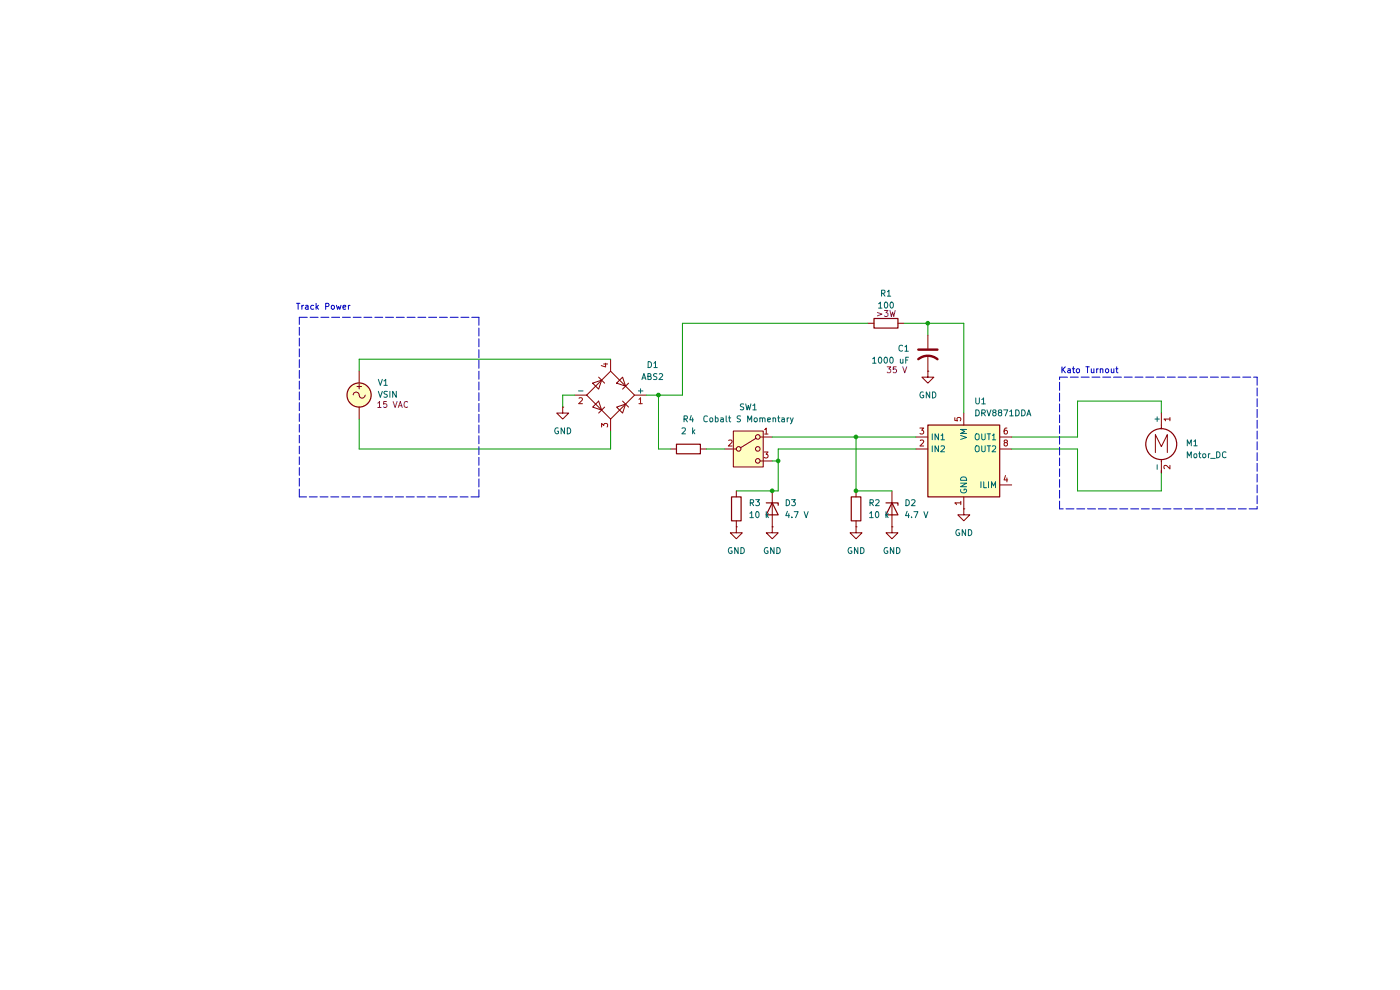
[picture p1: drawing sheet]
(kicad_sch
 (version 20260306)
 (generator "eeschema")
 (generator_version "10.0")
 (paper "A4")
 (lib_symbols
  (symbol "Device:C_US"
   (pin_numbers (hide yes))
   (pin_names
    (offset 0.254) (hide yes)) (exclude_from_sim no) (in_bom yes) (on_board yes)
   (in_pos_files yes)
   (duplicate_pin_numbers_are_jumpers no)
   (property "Reference" "C" (at 0.635 2.54 0) (show_name no) (do_not_autoplace no) (effects (font (size 1.27 1.27)) (justify left)))
   (property "Value" "C_US" (at 0.635 -2.54 0) (show_name no) (do_not_autoplace no) (effects (font (size 1.27 1.27)) (justify left)))
   (property "Footprint" "" (at 0 0 0) (show_name no) (do_not_autoplace no) (hide yes) (effects (font (size 1.27 1.27))))
   (property "Datasheet" "" (at 0 0 0) (show_name no) (do_not_autoplace no) (hide yes) (effects (font (size 1.27 1.27))))
   (property "Description" "capacitor, US symbol" (at 0 0 0) (show_name no) (do_not_autoplace no) (hide yes) (effects (font (size 1.27 1.27))))
   (symbol "C_US_0_1"
    (polyline (pts (xy -2.032 0.762) (xy 2.032 0.762)) (stroke (width 0.508) (type default)) (fill (type none)))
    (arc (start -2.032 -1.27) (mid 0 -0.5572) (end 2.032 -1.27) (stroke (width 0.508) (type default)) (fill (type none))))
   (symbol "C_US_1_1"
    (pin passive line (at 0 3.81 270) (length 2.794) (name "" (effects (font (size 1.27 1.27)))) (number "1" (effects (font (size 1.27 1.27)))))
    (pin passive line (at 0 -3.81 90) (length 3.302) (name "" (effects (font (size 1.27 1.27)))) (number "2" (effects (font (size 1.27 1.27))))))
   (embedded_fonts no))
  (symbol "Device:D_Zener"
   (pin_numbers (hide yes))
   (pin_names
    (offset 1.016) (hide yes)) (exclude_from_sim no) (in_bom yes) (on_board yes)
   (in_pos_files yes)
   (duplicate_pin_numbers_are_jumpers no)
   (property "Reference" "D" (at 0 2.54 0) (show_name no) (do_not_autoplace no) (effects (font (size 1.27 1.27))))
   (property "Value" "D_Zener" (at 0 -2.54 0) (show_name no) (do_not_autoplace no) (effects (font (size 1.27 1.27))))
   (property "Footprint" "" (at 0 0 0) (show_name no) (do_not_autoplace no) (hide yes) (effects (font (size 1.27 1.27))))
   (property "Datasheet" "" (at 0 0 0) (show_name no) (do_not_autoplace no) (hide yes) (effects (font (size 1.27 1.27))))
   (property "Description" "Zener diode" (at 0 0 0) (show_name no) (do_not_autoplace no) (hide yes) (effects (font (size 1.27 1.27))))
   (symbol "D_Zener_0_1"
    (polyline (pts (xy -1.27 -1.27) (xy -1.27 1.27) (xy -0.762 1.27)) (stroke (width 0.254) (type default)) (fill (type none)))
    (polyline (pts (xy 1.27 0) (xy -1.27 0)) (stroke (width 0) (type default)) (fill (type none)))
    (polyline (pts (xy 1.27 -1.27) (xy 1.27 1.27) (xy -1.27 0) (xy 1.27 -1.27)) (stroke (width 0.254) (type default)) (fill (type none))))
   (symbol "D_Zener_1_1"
    (pin passive line (at -3.81 0 0) (length 2.54) (name "K" (effects (font (size 1.27 1.27)))) (number "1" (effects (font (size 1.27 1.27)))))
    (pin passive line (at 3.81 0 180) (length 2.54) (name "A" (effects (font (size 1.27 1.27)))) (number "2" (effects (font (size 1.27 1.27))))))
   (embedded_fonts no))
  (symbol "Device:R"
   (pin_numbers (hide yes))
   (pin_names
    (offset 0)) (exclude_from_sim no) (in_bom yes) (on_board yes)
   (in_pos_files yes)
   (duplicate_pin_numbers_are_jumpers no)
   (property "Reference" "R" (at 2.032 0 90) (show_name no) (do_not_autoplace no) (effects (font (size 1.27 1.27))))
   (property "Value" "R" (at 0 0 90) (show_name no) (do_not_autoplace no) (effects (font (size 1.27 1.27))))
   (property "Footprint" "" (at -1.778 0 90) (show_name no) (do_not_autoplace no) (hide yes) (effects (font (size 1.27 1.27))))
   (property "Datasheet" "" (at 0 0 0) (show_name no) (do_not_autoplace no) (hide yes) (effects (font (size 1.27 1.27))))
   (property "Description" "Resistor" (at 0 0 0) (show_name no) (do_not_autoplace no) (hide yes) (effects (font (size 1.27 1.27))))
   (symbol "R_0_1"
    (rectangle (start -1.016 -2.54) (end 1.016 2.54) (stroke (width 0.254) (type default)) (fill (type none))))
   (symbol "R_1_1"
    (pin passive line (at 0 3.81 270) (length 1.27) (name "" (effects (font (size 1.27 1.27)))) (number "1" (effects (font (size 1.27 1.27)))))
    (pin passive line (at 0 -3.81 90) (length 1.27) (name "" (effects (font (size 1.27 1.27)))) (number "2" (effects (font (size 1.27 1.27))))))
   (embedded_fonts no))
  (symbol "Diode_Bridge:ABS2"
   (pin_names
    (offset 0)) (exclude_from_sim no) (in_bom yes) (on_board yes)
   (in_pos_files yes)
   (duplicate_pin_numbers_are_jumpers no)
   (property "Reference" "D" (at 2.54 6.985 0) (show_name no) (do_not_autoplace no) (effects (font (size 1.27 1.27)) (justify left)))
   (property "Value" "ABS2" (at 2.54 5.08 0) (show_name no) (do_not_autoplace no) (effects (font (size 1.27 1.27)) (justify left)))
   (property "Footprint" "Diode_SMD:Diode_Bridge_Diotec_ABS" (at 3.81 3.175 0) (show_name no) (do_not_autoplace no) (hide yes) (effects (font (size 1.27 1.27)) (justify left)))
   (property "Datasheet" "https://diotec.com/tl_files/diotec/files/pdf/datasheets/abs2.pdf" (at 0 0 0) (show_name no) (do_not_autoplace no) (hide yes) (effects (font (size 1.27 1.27))))
   (property "Description" "Miniature Glass Passivated Single-Phase Surface Mount Bridge Rectifiers, 140V Vrms, 0.8A If, ABS SMD package" (at 0 0 0) (show_name no) (do_not_autoplace no) (hide yes) (effects (font (size 1.27 1.27))))
   (symbol "ABS2_0_1"
    (polyline (pts (xy -5.08 0) (xy 0 -5.08) (xy 5.08 0) (xy 0 5.08) (xy -5.08 0)) (stroke (width 0) (type default)) (fill (type none)))
    (polyline (pts (xy -3.81 2.54) (xy -2.54 1.27) (xy -1.905 3.175) (xy -3.81 2.54)) (stroke (width 0) (type default)) (fill (type none)))
    (polyline (pts (xy -2.54 3.81) (xy -1.27 2.54)) (stroke (width 0) (type default)) (fill (type none)))
    (polyline (pts (xy -2.54 -1.27) (xy -3.81 -2.54) (xy -1.905 -3.175) (xy -2.54 -1.27)) (stroke (width 0) (type default)) (fill (type none)))
    (polyline (pts (xy -1.27 -2.54) (xy -2.54 -3.81)) (stroke (width 0) (type default)) (fill (type none)))
    (polyline (pts (xy 1.27 2.54) (xy 2.54 3.81) (xy 3.175 1.905) (xy 1.27 2.54)) (stroke (width 0) (type default)) (fill (type none)))
    (polyline (pts (xy 2.54 1.27) (xy 3.81 2.54)) (stroke (width 0) (type default)) (fill (type none)))
    (polyline (pts (xy 2.54 -1.27) (xy 3.81 -2.54)) (stroke (width 0) (type default)) (fill (type none)))
    (polyline (pts (xy 3.175 -1.905) (xy 1.27 -2.54) (xy 2.54 -3.81) (xy 3.175 -1.905)) (stroke (width 0) (type default)) (fill (type none))))
   (symbol "ABS2_1_1"
    (pin passive line (at 7.62 0 180) (length 2.54) (name "+" (effects (font (size 1.27 1.27)))) (number "1" (effects (font (size 1.27 1.27)))))
    (pin passive line (at -7.62 0 0) (length 2.54) (name "-" (effects (font (size 1.27 1.27)))) (number "2" (effects (font (size 1.27 1.27)))))
    (pin passive line (at 0 -7.62 90) (length 2.54) (name "" (effects (font (size 1.27 1.27)))) (number "3" (effects (font (size 1.27 1.27)))))
    (pin passive line (at 0 7.62 270) (length 2.54) (name "" (effects (font (size 1.27 1.27)))) (number "4" (effects (font (size 1.27 1.27))))))
   (embedded_fonts no))
  (symbol "Driver_Motor:DRV8871DDA" (exclude_from_sim no) (in_bom yes) (on_board yes)
   (in_pos_files yes)
   (duplicate_pin_numbers_are_jumpers no)
   (property "Reference" "U" (at -6.35 8.89 0) (show_name no) (do_not_autoplace no) (effects (font (size 1.27 1.27))))
   (property "Value" "DRV8871DDA" (at 8.128 8.89 0) (show_name no) (do_not_autoplace no) (effects (font (size 1.27 1.27))))
   (property "Footprint" "Package_SO:Texas_HTSOP-8-1EP_3.9x4.9mm_P1.27mm_EP2.95x4.9mm_Mask2.4x3.1mm_ThermalVias" (at 6.35 -1.27 0) (show_name no) (do_not_autoplace no) (hide yes) (effects (font (size 1.27 1.27))))
   (property "Datasheet" "http://www.ti.com/lit/ds/symlink/drv8871.pdf" (at 6.35 -1.27 0) (show_name no) (do_not_autoplace no) (hide yes) (effects (font (size 1.27 1.27))))
   (property "Description" "Brushed DC Motor Driver, PWM Control, 45V, 3.6A, Current limiting, HTSOP-8" (at 0 0 0) (show_name no) (do_not_autoplace no) (hide yes) (effects (font (size 1.27 1.27))))
   (symbol "DRV8871DDA_0_1"
    (rectangle (start -7.62 7.62) (end 7.62 -7.62) (stroke (width 0.254) (type default)) (fill (type background))))
   (symbol "DRV8871DDA_1_1"
    (pin power_in line (at 0 -10.16 90) (length 2.54) (name "GND" (effects (font (size 1.27 1.27)))) (number "1" (effects (font (size 1.27 1.27)))))
    (pin input line (at -10.16 2.54 0) (length 2.54) (name "IN2" (effects (font (size 1.27 1.27)))) (number "2" (effects (font (size 1.27 1.27)))))
    (pin input line (at -10.16 5.08 0) (length 2.54) (name "IN1" (effects (font (size 1.27 1.27)))) (number "3" (effects (font (size 1.27 1.27)))))
    (pin passive line (at 10.16 -5.08 180) (length 2.54) (name "ILIM" (effects (font (size 1.27 1.27)))) (number "4" (effects (font (size 1.27 1.27)))))
    (pin power_in line (at 0 10.16 270) (length 2.54) (name "VM" (effects (font (size 1.27 1.27)))) (number "5" (effects (font (size 1.27 1.27)))))
    (pin output line (at 10.16 5.08 180) (length 2.54) (name "OUT1" (effects (font (size 1.27 1.27)))) (number "6" (effects (font (size 1.27 1.27)))))
    (pin passive line (at 0 -10.16 90) (length 2.54) (hide yes) (name "GND" (effects (font (size 1.27 1.27)))) (number "7" (effects (font (size 1.27 1.27)))))
    (pin output line (at 10.16 2.54 180) (length 2.54) (name "OUT2" (effects (font (size 1.27 1.27)))) (number "8" (effects (font (size 1.27 1.27)))))
    (pin passive line (at 0 -10.16 90) (length 2.54) (hide yes) (name "GND" (effects (font (size 1.27 1.27)))) (number "9" (effects (font (size 1.27 1.27))))))
   (embedded_fonts no))
  (symbol "Motor:Motor_DC"
   (pin_names
    (offset 0)) (exclude_from_sim no) (in_bom yes) (on_board yes)
   (in_pos_files yes)
   (duplicate_pin_numbers_are_jumpers no)
   (property "Reference" "M" (at 2.54 2.54 0) (show_name no) (do_not_autoplace no) (effects (font (size 1.27 1.27)) (justify left)))
   (property "Value" "Motor_DC" (at 2.54 -5.08 0) (show_name no) (do_not_autoplace no) (effects (font (size 1.27 1.27)) (justify left top)))
   (property "Footprint" "" (at 0 -2.286 0) (show_name no) (do_not_autoplace no) (hide yes) (effects (font (size 1.27 1.27))))
   (property "Datasheet" "" (at 0 -2.286 0) (show_name no) (do_not_autoplace no) (hide yes) (effects (font (size 1.27 1.27))))
   (property "Description" "DC Motor" (at 0 0 0) (show_name no) (do_not_autoplace no) (hide yes) (effects (font (size 1.27 1.27))))
   (symbol "Motor_DC_0_0"
    (polyline (pts (xy -1.27 -3.302) (xy -1.27 0.508) (xy 0 -2.032) (xy 1.27 0.508) (xy 1.27 -3.302)) (stroke (width 0) (type default)) (fill (type none))))
   (symbol "Motor_DC_0_1"
    (polyline (pts (xy 0 2.032) (xy 0 2.54)) (stroke (width 0) (type default)) (fill (type none)))
    (polyline (pts (xy 0 1.7272) (xy 0 2.0828)) (stroke (width 0) (type default)) (fill (type none)))
    (circle (center 0 -1.524) (radius 3.2512) (stroke (width 0.254) (type default)) (fill (type none)))
    (polyline (pts (xy 0 -4.7752) (xy 0 -5.1816)) (stroke (width 0) (type default)) (fill (type none)))
    (polyline (pts (xy 0 -7.62) (xy 0 -7.112)) (stroke (width 0) (type default)) (fill (type none))))
   (symbol "Motor_DC_1_1"
    (pin passive line (at 0 5.08 270) (length 2.54) (name "+" (effects (font (size 1.27 1.27)))) (number "1" (effects (font (size 1.27 1.27)))))
    (pin passive line (at 0 -7.62 90) (length 2.54) (name "-" (effects (font (size 1.27 1.27)))) (number "2" (effects (font (size 1.27 1.27))))))
   (embedded_fonts no))
  (symbol "Simulation_SPICE:VSIN"
   (pin_numbers (hide yes))
   (pin_names
    (offset 0.0254)) (exclude_from_sim no) (in_bom yes) (on_board yes)
   (in_pos_files yes)
   (duplicate_pin_numbers_are_jumpers no)
   (property "Reference" "V" (at 2.54 2.54 0) (show_name no) (do_not_autoplace no) (effects (font (size 1.27 1.27)) (justify left)))
   (property "Value" "VSIN" (at 2.54 0 0) (show_name no) (do_not_autoplace no) (effects (font (size 1.27 1.27)) (justify left)))
   (property "Footprint" "" (at 0 0 0) (show_name no) (do_not_autoplace no) (hide yes) (effects (font (size 1.27 1.27))))
   (property "Datasheet" "https://ngspice.sourceforge.io/docs/ngspice-html-manual/manual.xhtml#sec_Independent_Sources_for" (at 0 0 0) (show_name no) (do_not_autoplace no) (hide yes) (effects (font (size 1.27 1.27))))
   (property "Description" "Voltage source, sinusoidal" (at 0 0 0) (show_name no) (do_not_autoplace no) (hide yes) (effects (font (size 1.27 1.27))))
   (property "Sim.Pins" "1=+ 2=-" (at 0 0 0) (show_name no) (do_not_autoplace no) (hide yes) (effects (font (size 1.27 1.27))))
   (property "Sim.Params" "dc=0 ampl=1 f=1k ac=1" (at 2.54 -2.54 0) (show_name no) (do_not_autoplace no) (effects (font (size 1.27 1.27)) (justify left)))
   (property "Sim.Type" "SIN" (at 0 0 0) (show_name no) (do_not_autoplace no) (hide yes) (effects (font (size 1.27 1.27))))
   (property "Sim.Device" "V" (at 0 0 0) (show_name no) (do_not_autoplace no) (hide yes) (effects (font (size 1.27 1.27)) (justify left)))
   (symbol "VSIN_0_0"
    (arc (start -1.27 0) (mid -0.635 0.6323) (end 0 0) (stroke (width 0) (type default)) (fill (type none)))
    (arc (start 1.27 0) (mid 0.635 -0.6323) (end 0 0) (stroke (width 0) (type default)) (fill (type none)))
    (text "+" (at 0 1.905 0) (effects (font (size 1.27 1.27)))))
   (symbol "VSIN_0_1"
    (circle (center 0 0) (radius 2.54) (stroke (width 0.254) (type default)) (fill (type background))))
   (symbol "VSIN_1_1"
    (pin passive line (at 0 5.08 270) (length 2.54) (name "" (effects (font (size 1.27 1.27)))) (number "1" (effects (font (size 1.27 1.27)))))
    (pin passive line (at 0 -5.08 90) (length 2.54) (name "" (effects (font (size 1.27 1.27)))) (number "2" (effects (font (size 1.27 1.27))))))
   (embedded_fonts no))
  (symbol "Switch:SW_SPDT_MSM"
   (pin_names
    (offset 0) (hide yes)) (exclude_from_sim no) (in_bom yes) (on_board yes)
   (in_pos_files yes)
   (duplicate_pin_numbers_are_jumpers no)
   (property "Reference" "SW" (at 0 5.08 0) (show_name no) (do_not_autoplace no) (effects (font (size 1.27 1.27))))
   (property "Value" "SW_SPDT_MSM" (at 0 -5.08 0) (show_name no) (do_not_autoplace no) (effects (font (size 1.27 1.27))))
   (property "Footprint" "" (at -13.97 11.43 0) (show_name no) (do_not_autoplace no) (hide yes) (effects (font (size 1.27 1.27))))
   (property "Datasheet" "" (at 0 -7.62 0) (show_name no) (do_not_autoplace no) (hide yes) (effects (font (size 1.27 1.27))))
   (property "Description" "Switch, single pole double throw, center OFF position" (at 0 0 0) (show_name no) (do_not_autoplace no) (hide yes) (effects (font (size 1.27 1.27))))
   (symbol "SW_SPDT_MSM_0_1"
    (circle (center -2.032 0) (radius 0.4572) (stroke (width 0) (type default)) (fill (type none)))
    (polyline (pts (xy -1.651 0.254) (xy 1.651 2.286)) (stroke (width 0) (type default)) (fill (type none)))
    (circle (center 2.032 2.54) (radius 0.4572) (stroke (width 0) (type default)) (fill (type none)))
    (circle (center 2.032 0) (radius 0.4572) (stroke (width 0) (type default)) (fill (type none)))
    (circle (center 2.032 -2.54) (radius 0.4572) (stroke (width 0) (type default)) (fill (type none))))
   (symbol "SW_SPDT_MSM_1_1"
    (rectangle (start -3.175 3.81) (end 3.175 -3.81) (stroke (width 0) (type default)) (fill (type background)))
    (pin passive line (at 5.08 2.54 180) (length 2.54) (name "1" (effects (font (size 1.27 1.27)))) (number "1" (effects (font (size 1.27 1.27)))))
    (pin passive line (at -5.08 0 0) (length 2.54) (name "3" (effects (font (size 1.27 1.27)))) (number "2" (effects (font (size 1.27 1.27)))))
    (pin passive line (at 5.08 -2.54 180) (length 2.54) (name "4" (effects (font (size 1.27 1.27)))) (number "3" (effects (font (size 1.27 1.27))))))
   (embedded_fonts no))
  (symbol "power:GND"
   (power global)
   (pin_numbers (hide yes))
   (pin_names
    (offset 0) (hide yes)) (exclude_from_sim no) (in_bom yes) (on_board yes)
   (in_pos_files yes)
   (duplicate_pin_numbers_are_jumpers no)
   (property "Reference" "#PWR" (at 0 -6.35 0) (show_name no) (do_not_autoplace no) (hide yes) (effects (font (size 1.27 1.27))))
   (property "Value" "GND" (at 0 -3.81 0) (show_name no) (do_not_autoplace no) (effects (font (size 1.27 1.27))))
   (property "Footprint" "" (at 0 0 0) (show_name no) (do_not_autoplace no) (hide yes) (effects (font (size 1.27 1.27))))
   (property "Datasheet" "" (at 0 0 0) (show_name no) (do_not_autoplace no) (hide yes) (effects (font (size 1.27 1.27))))
   (property "Description" "Power symbol creates a global label with name \"GND\" , ground" (at 0 0 0) (show_name no) (do_not_autoplace no) (hide yes) (effects (font (size 1.27 1.27))))
   (symbol "GND_0_1"
    (polyline (pts (xy 0 0) (xy 0 -1.27) (xy 1.27 -1.27) (xy 0 -2.54) (xy -1.27 -1.27) (xy 0 -1.27)) (stroke (width 0) (type default)) (fill (type none))))
   (symbol "GND_1_1"
    (pin power_in line (at 0 0 270) (length 0) (name "" (effects (font (size 1.27 1.27)))) (number "1" (effects (font (size 1.27 1.27))))))
   (embedded_fonts no)))
 (rectangle
  (start 63.5 67.31)
  (end 101.6 105.41)
  (stroke (width 0) (type dash))
  (fill (type none)))
 (rectangle
  (start 224.79 80.01)
  (end 266.7 107.95)
  (stroke (width 0) (type dash))
  (fill (type none)))
 (text "Track Power"
  (exclude_from_sim no)
  (at 68.58 65.278 0)
  (effects (font (size 1.27 1.27))))
 (text "Kato Turnout"
  (exclude_from_sim no)
  (at 231.14 78.74 0)
  (effects (font (size 1.27 1.27))))
 (junction
  (at 163.83 104.14)
  (diameter 0)
  (color 0 0 0 0))
 (junction
  (at 196.85 68.58)
  (diameter 0)
  (color 0 0 0 0))
 (junction
  (at 139.7 83.82)
  (diameter 0)
  (color 0 0 0 0))
 (junction
  (at 165.1 97.79)
  (diameter 0)
  (color 0 0 0 0))
 (junction
  (at 181.61 92.71)
  (diameter 0)
  (color 0 0 0 0))
 (junction
  (at 181.61 104.14)
  (diameter 0)
  (color 0 0 0 0))
 (wire
  (pts (xy 163.83 104.14) (xy 165.1 104.14))
  (stroke (width 0) (type default)))
 (wire
  (pts (xy 121.92 83.82) (xy 119.38 83.82))
  (stroke (width 0) (type default)))
 (wire
  (pts (xy 191.77 68.58) (xy 196.85 68.58))
  (stroke (width 0) (type default)))
 (wire
  (pts (xy 181.61 92.71) (xy 181.61 104.14))
  (stroke (width 0) (type default)))
 (wire
  (pts (xy 246.38 100.33) (xy 246.38 104.14))
  (stroke (width 0) (type default)))
 (wire
  (pts (xy 119.38 83.82) (xy 119.38 86.36))
  (stroke (width 0) (type default)))
 (wire
  (pts (xy 163.83 92.71) (xy 181.61 92.71))
  (stroke (width 0) (type default)))
 (wire
  (pts (xy 76.2 95.25) (xy 129.54 95.25))
  (stroke (width 0) (type default)))
 (wire
  (pts (xy 76.2 88.9) (xy 76.2 95.25))
  (stroke (width 0) (type default)))
 (wire
  (pts (xy 139.7 95.25) (xy 142.24 95.25))
  (stroke (width 0) (type default)))
 (wire
  (pts (xy 228.6 104.14) (xy 228.6 95.25))
  (stroke (width 0) (type default)))
 (wire
  (pts (xy 246.38 104.14) (xy 228.6 104.14))
  (stroke (width 0) (type default)))
 (wire
  (pts (xy 228.6 95.25) (xy 214.63 95.25))
  (stroke (width 0) (type default)))
 (wire
  (pts (xy 204.47 68.58) (xy 204.47 87.63))
  (stroke (width 0) (type default)))
 (wire
  (pts (xy 137.16 83.82) (xy 139.7 83.82))
  (stroke (width 0) (type default)))
 (wire
  (pts (xy 163.83 97.79) (xy 165.1 97.79))
  (stroke (width 0) (type default)))
 (wire
  (pts (xy 144.78 83.82) (xy 144.78 68.58))
  (stroke (width 0) (type default)))
 (wire
  (pts (xy 165.1 95.25) (xy 194.31 95.25))
  (stroke (width 0) (type default)))
 (wire
  (pts (xy 139.7 83.82) (xy 144.78 83.82))
  (stroke (width 0) (type default)))
 (wire
  (pts (xy 196.85 68.58) (xy 196.85 71.12))
  (stroke (width 0) (type default)))
 (wire
  (pts (xy 76.2 78.74) (xy 76.2 76.2))
  (stroke (width 0) (type default)))
 (wire
  (pts (xy 156.21 104.14) (xy 163.83 104.14))
  (stroke (width 0) (type default)))
 (wire
  (pts (xy 149.86 95.25) (xy 153.67 95.25))
  (stroke (width 0) (type default)))
 (wire
  (pts (xy 214.63 92.71) (xy 228.6 92.71))
  (stroke (width 0) (type default)))
 (wire
  (pts (xy 144.78 68.58) (xy 184.15 68.58))
  (stroke (width 0) (type default)))
 (wire
  (pts (xy 228.6 85.09) (xy 246.38 85.09))
  (stroke (width 0) (type default)))
 (wire
  (pts (xy 196.85 68.58) (xy 204.47 68.58))
  (stroke (width 0) (type default)))
 (wire
  (pts (xy 165.1 97.79) (xy 165.1 104.14))
  (stroke (width 0) (type default)))
 (wire
  (pts (xy 181.61 92.71) (xy 194.31 92.71))
  (stroke (width 0) (type default)))
 (wire
  (pts (xy 181.61 104.14) (xy 189.23 104.14))
  (stroke (width 0) (type default)))
 (wire
  (pts (xy 129.54 95.25) (xy 129.54 91.44))
  (stroke (width 0) (type default)))
 (wire
  (pts (xy 246.38 85.09) (xy 246.38 87.63))
  (stroke (width 0) (type default)))
 (wire
  (pts (xy 139.7 83.82) (xy 139.7 95.25))
  (stroke (width 0) (type default)))
 (wire
  (pts (xy 228.6 92.71) (xy 228.6 85.09))
  (stroke (width 0) (type default)))
 (wire
  (pts (xy 165.1 95.25) (xy 165.1 97.79))
  (stroke (width 0) (type default)))
 (wire
  (pts (xy 76.2 76.2) (xy 129.54 76.2))
  (stroke (width 0) (type default)))
 (symbol
  (lib_id "Diode_Bridge:ABS2")
  (at 129.54 83.82 0)
  (unit 1)
  (body_style 1)
  (exclude_from_sim no)
  (in_bom yes)
  (on_board yes)
  (in_pos_files yes)
  (dnp no)
  (fields_autoplaced yes)
  (property "Reference" "D1" (at 138.43 77.3998 0) (show_name no) (do_not_autoplace no) (effects (font (size 1.27 1.27))))
  (property "Value" "ABS2" (at 138.43 79.9398 0) (show_name no) (do_not_autoplace no) (effects (font (size 1.27 1.27))))
  (property "Footprint" "Diode_SMD:Diode_Bridge_Diotec_ABS" (at 133.35 80.645 0) (hide yes) (show_name no) (do_not_autoplace no) (effects (font (size 1.27 1.27)) (justify left)))
  (property "Datasheet" "https://diotec.com/tl_files/diotec/files/pdf/datasheets/abs2.pdf" (at 129.54 83.82 0) (hide yes) (show_name no) (do_not_autoplace no) (effects (font (size 1.27 1.27))))
  (property "Description" "Miniature Glass Passivated Single-Phase Surface Mount Bridge Rectifiers, 140V Vrms, 0.8A If, ABS SMD package" (at 129.54 83.82 0) (hide yes) (show_name no) (do_not_autoplace no) (effects (font (size 1.27 1.27))))
  (pin "3")
  (pin "2")
  (pin "1")
  (pin "4"))
 (symbol
  (lib_id "Device:R")
  (at 181.61 107.95 0)
  (unit 1)
  (body_style 1)
  (exclude_from_sim no)
  (in_bom yes)
  (on_board yes)
  (in_pos_files yes)
  (dnp no)
  (fields_autoplaced yes)
  (property "Reference" "R2" (at 184.15 106.6799 0) (show_name no) (do_not_autoplace no) (effects (font (size 1.27 1.27)) (justify left)))
  (property "Value" "10 k" (at 184.15 109.2199 0) (show_name no) (do_not_autoplace no) (effects (font (size 1.27 1.27)) (justify left)))
  (property "Footprint" "" (at 179.832 107.95 90) (hide yes) (show_name no) (do_not_autoplace no) (effects (font (size 1.27 1.27))))
  (property "Datasheet" "" (at 181.61 107.95 0) (hide yes) (show_name no) (do_not_autoplace no) (effects (font (size 1.27 1.27))))
  (property "Description" "Resistor" (at 181.61 107.95 0) (hide yes) (show_name no) (do_not_autoplace no) (effects (font (size 1.27 1.27))))
  (pin "2")
  (pin "1"))
 (symbol
  (lib_id "power:GND")
  (at 189.23 111.76 0)
  (unit 1)
  (body_style 1)
  (exclude_from_sim no)
  (in_bom yes)
  (on_board yes)
  (in_pos_files yes)
  (dnp no)
  (fields_autoplaced yes)
  (property "Reference" "#PWR04" (at 189.23 118.11 0) (hide yes) (show_name no) (do_not_autoplace no) (effects (font (size 1.27 1.27))))
  (property "Value" "GND" (at 189.23 116.84 0) (show_name no) (do_not_autoplace no) (effects (font (size 1.27 1.27))))
  (property "Footprint" "" (at 189.23 111.76 0) (hide yes) (show_name no) (do_not_autoplace no) (effects (font (size 1.27 1.27))))
  (property "Datasheet" "" (at 189.23 111.76 0) (hide yes) (show_name no) (do_not_autoplace no) (effects (font (size 1.27 1.27))))
  (property "Description" "Power symbol creates a global label with name \"GND\" , ground" (at 189.23 111.76 0) (hide yes) (show_name no) (do_not_autoplace no) (effects (font (size 1.27 1.27))))
  (pin "1"))
 (symbol
  (lib_id "power:GND")
  (at 119.38 86.36 0)
  (unit 1)
  (body_style 1)
  (exclude_from_sim no)
  (in_bom yes)
  (on_board yes)
  (in_pos_files yes)
  (dnp no)
  (fields_autoplaced yes)
  (property "Reference" "#PWR01" (at 119.38 92.71 0) (hide yes) (show_name no) (do_not_autoplace no) (effects (font (size 1.27 1.27))))
  (property "Value" "GND" (at 119.38 91.44 0) (show_name no) (do_not_autoplace no) (effects (font (size 1.27 1.27))))
  (property "Footprint" "" (at 119.38 86.36 0) (hide yes) (show_name no) (do_not_autoplace no) (effects (font (size 1.27 1.27))))
  (property "Datasheet" "" (at 119.38 86.36 0) (hide yes) (show_name no) (do_not_autoplace no) (effects (font (size 1.27 1.27))))
  (property "Description" "Power symbol creates a global label with name \"GND\" , ground" (at 119.38 86.36 0) (hide yes) (show_name no) (do_not_autoplace no) (effects (font (size 1.27 1.27))))
  (pin "1"))
 (symbol
  (lib_id "power:GND")
  (at 196.85 78.74 0)
  (unit 1)
  (body_style 1)
  (exclude_from_sim no)
  (in_bom yes)
  (on_board yes)
  (in_pos_files yes)
  (dnp no)
  (fields_autoplaced yes)
  (property "Reference" "#PWR03" (at 196.85 85.09 0) (hide yes) (show_name no) (do_not_autoplace no) (effects (font (size 1.27 1.27))))
  (property "Value" "GND" (at 196.85 83.82 0) (show_name no) (do_not_autoplace no) (effects (font (size 1.27 1.27))))
  (property "Footprint" "" (at 196.85 78.74 0) (hide yes) (show_name no) (do_not_autoplace no) (effects (font (size 1.27 1.27))))
  (property "Datasheet" "" (at 196.85 78.74 0) (hide yes) (show_name no) (do_not_autoplace no) (effects (font (size 1.27 1.27))))
  (property "Description" "Power symbol creates a global label with name \"GND\" , ground" (at 196.85 78.74 0) (hide yes) (show_name no) (do_not_autoplace no) (effects (font (size 1.27 1.27))))
  (pin "1"))
 (symbol
  (lib_id "Device:R")
  (at 156.21 107.95 0)
  (unit 1)
  (body_style 1)
  (exclude_from_sim no)
  (in_bom yes)
  (on_board yes)
  (in_pos_files yes)
  (dnp no)
  (fields_autoplaced yes)
  (property "Reference" "R3" (at 158.75 106.6799 0) (show_name no) (do_not_autoplace no) (effects (font (size 1.27 1.27)) (justify left)))
  (property "Value" "10 k" (at 158.75 109.2199 0) (show_name no) (do_not_autoplace no) (effects (font (size 1.27 1.27)) (justify left)))
  (property "Footprint" "" (at 154.432 107.95 90) (hide yes) (show_name no) (do_not_autoplace no) (effects (font (size 1.27 1.27))))
  (property "Datasheet" "" (at 156.21 107.95 0) (hide yes) (show_name no) (do_not_autoplace no) (effects (font (size 1.27 1.27))))
  (property "Description" "Resistor" (at 156.21 107.95 0) (hide yes) (show_name no) (do_not_autoplace no) (effects (font (size 1.27 1.27))))
  (pin "2")
  (pin "1"))
 (symbol
  (lib_id "Motor:Motor_DC")
  (at 246.38 92.71 0)
  (unit 1)
  (body_style 1)
  (exclude_from_sim no)
  (in_bom yes)
  (on_board yes)
  (in_pos_files yes)
  (dnp no)
  (fields_autoplaced yes)
  (property "Reference" "M1" (at 251.46 93.9799 0) (show_name no) (do_not_autoplace no) (effects (font (size 1.27 1.27)) (justify left)))
  (property "Value" "Motor_DC" (at 251.46 96.5199 0) (show_name no) (do_not_autoplace no) (effects (font (size 1.27 1.27)) (justify left)))
  (property "Footprint" "" (at 246.38 94.996 0) (hide yes) (show_name no) (do_not_autoplace no) (effects (font (size 1.27 1.27))))
  (property "Datasheet" "" (at 246.38 94.996 0) (hide yes) (show_name no) (do_not_autoplace no) (effects (font (size 1.27 1.27))))
  (property "Description" "DC Motor" (at 246.38 92.71 0) (hide yes) (show_name no) (do_not_autoplace no) (effects (font (size 1.27 1.27))))
  (pin "1")
  (pin "2"))
 (symbol
  (lib_id "power:GND")
  (at 163.83 111.76 0)
  (unit 1)
  (body_style 1)
  (exclude_from_sim no)
  (in_bom yes)
  (on_board yes)
  (in_pos_files yes)
  (dnp no)
  (fields_autoplaced yes)
  (property "Reference" "#PWR06" (at 163.83 118.11 0) (hide yes) (show_name no) (do_not_autoplace no) (effects (font (size 1.27 1.27))))
  (property "Value" "GND" (at 163.83 116.84 0) (show_name no) (do_not_autoplace no) (effects (font (size 1.27 1.27))))
  (property "Footprint" "" (at 163.83 111.76 0) (hide yes) (show_name no) (do_not_autoplace no) (effects (font (size 1.27 1.27))))
  (property "Datasheet" "" (at 163.83 111.76 0) (hide yes) (show_name no) (do_not_autoplace no) (effects (font (size 1.27 1.27))))
  (property "Description" "Power symbol creates a global label with name \"GND\" , ground" (at 163.83 111.76 0) (hide yes) (show_name no) (do_not_autoplace no) (effects (font (size 1.27 1.27))))
  (pin "1"))
 (symbol
  (lib_id "Device:D_Zener")
  (at 189.23 107.95 270)
  (unit 1)
  (body_style 1)
  (exclude_from_sim no)
  (in_bom yes)
  (on_board yes)
  (in_pos_files yes)
  (dnp no)
  (fields_autoplaced yes)
  (property "Reference" "D2" (at 191.77 106.6799 90) (show_name no) (do_not_autoplace no) (effects (font (size 1.27 1.27)) (justify left)))
  (property "Value" "4.7 V" (at 191.77 109.2199 90) (show_name no) (do_not_autoplace no) (effects (font (size 1.27 1.27)) (justify left)))
  (property "Footprint" "" (at 189.23 107.95 0) (hide yes) (show_name no) (do_not_autoplace no) (effects (font (size 1.27 1.27))))
  (property "Datasheet" "" (at 189.23 107.95 0) (hide yes) (show_name no) (do_not_autoplace no) (effects (font (size 1.27 1.27))))
  (property "Description" "Zener diode" (at 189.23 107.95 0) (hide yes) (show_name no) (do_not_autoplace no) (effects (font (size 1.27 1.27))))
  (pin "1")
  (pin "2"))
 (symbol
  (lib_id "Switch:SW_SPDT_MSM")
  (at 158.75 95.25 0)
  (unit 1)
  (body_style 1)
  (exclude_from_sim no)
  (in_bom yes)
  (on_board yes)
  (in_pos_files yes)
  (dnp no)
  (fields_autoplaced yes)
  (property "Reference" "SW1" (at 158.75 86.36 0) (show_name no) (do_not_autoplace no) (effects (font (size 1.27 1.27))))
  (property "Value" "Cobalt S Momentary" (at 158.75 88.9 0) (show_name no) (do_not_autoplace no) (effects (font (size 1.27 1.27))))
  (property "Footprint" "" (at 144.78 83.82 0) (hide yes) (show_name no) (do_not_autoplace no) (effects (font (size 1.27 1.27))))
  (property "Datasheet" "" (at 158.75 102.87 0) (hide yes) (show_name no) (do_not_autoplace no) (effects (font (size 1.27 1.27))))
  (property "Description" "Switch, single pole double throw, center OFF position" (at 158.75 95.25 0) (hide yes) (show_name no) (do_not_autoplace no) (effects (font (size 1.27 1.27))))
  (pin "1")
  (pin "2")
  (pin "3"))
 (symbol
  (lib_id "power:GND")
  (at 181.61 111.76 0)
  (unit 1)
  (body_style 1)
  (exclude_from_sim no)
  (in_bom yes)
  (on_board yes)
  (in_pos_files yes)
  (dnp no)
  (fields_autoplaced yes)
  (property "Reference" "#PWR05" (at 181.61 118.11 0) (hide yes) (show_name no) (do_not_autoplace no) (effects (font (size 1.27 1.27))))
  (property "Value" "GND" (at 181.61 116.84 0) (show_name no) (do_not_autoplace no) (effects (font (size 1.27 1.27))))
  (property "Footprint" "" (at 181.61 111.76 0) (hide yes) (show_name no) (do_not_autoplace no) (effects (font (size 1.27 1.27))))
  (property "Datasheet" "" (at 181.61 111.76 0) (hide yes) (show_name no) (do_not_autoplace no) (effects (font (size 1.27 1.27))))
  (property "Description" "Power symbol creates a global label with name \"GND\" , ground" (at 181.61 111.76 0) (hide yes) (show_name no) (do_not_autoplace no) (effects (font (size 1.27 1.27))))
  (pin "1"))
 (symbol
  (lib_id "power:GND")
  (at 204.47 107.95 0)
  (unit 1)
  (body_style 1)
  (exclude_from_sim no)
  (in_bom yes)
  (on_board yes)
  (in_pos_files yes)
  (dnp no)
  (fields_autoplaced yes)
  (property "Reference" "#PWR02" (at 204.47 114.3 0) (hide yes) (show_name no) (do_not_autoplace no) (effects (font (size 1.27 1.27))))
  (property "Value" "GND" (at 204.47 113.03 0) (show_name no) (do_not_autoplace no) (effects (font (size 1.27 1.27))))
  (property "Footprint" "" (at 204.47 107.95 0) (hide yes) (show_name no) (do_not_autoplace no) (effects (font (size 1.27 1.27))))
  (property "Datasheet" "" (at 204.47 107.95 0) (hide yes) (show_name no) (do_not_autoplace no) (effects (font (size 1.27 1.27))))
  (property "Description" "Power symbol creates a global label with name \"GND\" , ground" (at 204.47 107.95 0) (hide yes) (show_name no) (do_not_autoplace no) (effects (font (size 1.27 1.27))))
  (pin "1"))
 (symbol
  (lib_id "Device:C_US")
  (at 196.85 74.93 0)
  (unit 1)
  (body_style 1)
  (exclude_from_sim no)
  (in_bom yes)
  (on_board yes)
  (in_pos_files yes)
  (dnp no)
  (property "Reference" "C1" (at 193.04 73.9139 0) (show_name no) (do_not_autoplace no) (effects (font (size 1.27 1.27)) (justify right)))
  (property "Value" "1000 uF" (at 193.04 76.4539 0) (show_name no) (do_not_autoplace no) (effects (font (size 1.27 1.27)) (justify right)))
  (property "Footprint" "" (at 196.85 74.93 0) (hide yes) (show_name no) (do_not_autoplace no) (effects (font (size 1.27 1.27))))
  (property "Datasheet" "" (at 196.85 74.93 0) (hide yes) (show_name no) (do_not_autoplace no) (effects (font (size 1.27 1.27))))
  (property "Description" "capacitor, US symbol" (at 196.85 74.93 0) (hide yes) (show_name no) (do_not_autoplace no) (effects (font (size 1.27 1.27))))
  (property "Voltage" "35 V" (at 190.246 78.486 0) (show_name no) (do_not_autoplace no) (effects (font (size 1.27 1.27))))
  (pin "1")
  (pin "2"))
 (symbol
  (lib_id "Device:D_Zener")
  (at 163.83 107.95 270)
  (unit 1)
  (body_style 1)
  (exclude_from_sim no)
  (in_bom yes)
  (on_board yes)
  (in_pos_files yes)
  (dnp no)
  (fields_autoplaced yes)
  (property "Reference" "D3" (at 166.37 106.6799 90) (show_name no) (do_not_autoplace no) (effects (font (size 1.27 1.27)) (justify left)))
  (property "Value" "4.7 V" (at 166.37 109.2199 90) (show_name no) (do_not_autoplace no) (effects (font (size 1.27 1.27)) (justify left)))
  (property "Footprint" "" (at 163.83 107.95 0) (hide yes) (show_name no) (do_not_autoplace no) (effects (font (size 1.27 1.27))))
  (property "Datasheet" "" (at 163.83 107.95 0) (hide yes) (show_name no) (do_not_autoplace no) (effects (font (size 1.27 1.27))))
  (property "Description" "Zener diode" (at 163.83 107.95 0) (hide yes) (show_name no) (do_not_autoplace no) (effects (font (size 1.27 1.27))))
  (pin "1")
  (pin "2"))
 (symbol
  (lib_id "Device:R")
  (at 146.05 95.25 90)
  (unit 1)
  (body_style 1)
  (exclude_from_sim no)
  (in_bom yes)
  (on_board yes)
  (in_pos_files yes)
  (dnp no)
  (fields_autoplaced yes)
  (property "Reference" "R4" (at 146.05 88.9 90) (show_name no) (do_not_autoplace no) (effects (font (size 1.27 1.27))))
  (property "Value" "2 k" (at 146.05 91.44 90) (show_name no) (do_not_autoplace no) (effects (font (size 1.27 1.27))))
  (property "Footprint" "" (at 146.05 97.028 90) (hide yes) (show_name no) (do_not_autoplace no) (effects (font (size 1.27 1.27))))
  (property "Datasheet" "" (at 146.05 95.25 0) (hide yes) (show_name no) (do_not_autoplace no) (effects (font (size 1.27 1.27))))
  (property "Description" "Resistor" (at 146.05 95.25 0) (hide yes) (show_name no) (do_not_autoplace no) (effects (font (size 1.27 1.27))))
  (pin "1")
  (pin "2"))
 (symbol
  (lib_id "Device:R")
  (at 187.96 68.58 90)
  (unit 1)
  (body_style 1)
  (exclude_from_sim no)
  (in_bom yes)
  (on_board yes)
  (in_pos_files yes)
  (dnp no)
  (property "Reference" "R1" (at 187.96 62.23 90) (show_name no) (do_not_autoplace no) (effects (font (size 1.27 1.27))))
  (property "Value" "100" (at 187.96 64.77 90) (show_name no) (do_not_autoplace no) (effects (font (size 1.27 1.27))))
  (property "Footprint" "" (at 187.96 70.358 90) (hide yes) (show_name no) (do_not_autoplace no) (effects (font (size 1.27 1.27))))
  (property "Datasheet" "" (at 187.96 68.58 0) (hide yes) (show_name no) (do_not_autoplace no) (effects (font (size 1.27 1.27))))
  (property "Description" "Resistor" (at 187.96 68.58 0) (hide yes) (show_name no) (do_not_autoplace no) (effects (font (size 1.27 1.27))))
  (property "Power" ">3W" (at 187.96 66.548 90) (show_name no) (do_not_autoplace no) (effects (font (size 1.27 1.27))))
  (pin "2")
  (pin "1"))
 (symbol
  (lib_id "power:GND")
  (at 156.21 111.76 0)
  (unit 1)
  (body_style 1)
  (exclude_from_sim no)
  (in_bom yes)
  (on_board yes)
  (in_pos_files yes)
  (dnp no)
  (fields_autoplaced yes)
  (property "Reference" "#PWR07" (at 156.21 118.11 0) (hide yes) (show_name no) (do_not_autoplace no) (effects (font (size 1.27 1.27))))
  (property "Value" "GND" (at 156.21 116.84 0) (show_name no) (do_not_autoplace no) (effects (font (size 1.27 1.27))))
  (property "Footprint" "" (at 156.21 111.76 0) (hide yes) (show_name no) (do_not_autoplace no) (effects (font (size 1.27 1.27))))
  (property "Datasheet" "" (at 156.21 111.76 0) (hide yes) (show_name no) (do_not_autoplace no) (effects (font (size 1.27 1.27))))
  (property "Description" "Power symbol creates a global label with name \"GND\" , ground" (at 156.21 111.76 0) (hide yes) (show_name no) (do_not_autoplace no) (effects (font (size 1.27 1.27))))
  (pin "1"))
 (symbol
  (lib_id "Driver_Motor:DRV8871DDA")
  (at 204.47 97.79 0)
  (unit 1)
  (body_style 1)
  (exclude_from_sim no)
  (in_bom yes)
  (on_board yes)
  (in_pos_files yes)
  (dnp no)
  (fields_autoplaced yes)
  (property "Reference" "U1" (at 206.6133 85.09 0) (show_name no) (do_not_autoplace no) (effects (font (size 1.27 1.27)) (justify left)))
  (property "Value" "DRV8871DDA" (at 206.6133 87.63 0) (show_name no) (do_not_autoplace no) (effects (font (size 1.27 1.27)) (justify left)))
  (property "Footprint" "Package_SO:Texas_HTSOP-8-1EP_3.9x4.9mm_P1.27mm_EP2.95x4.9mm_Mask2.4x3.1mm_ThermalVias" (at 210.82 99.06 0) (hide yes) (show_name no) (do_not_autoplace no) (effects (font (size 1.27 1.27))))
  (property "Datasheet" "http://www.ti.com/lit/ds/symlink/drv8871.pdf" (at 210.82 99.06 0) (hide yes) (show_name no) (do_not_autoplace no) (effects (font (size 1.27 1.27))))
  (property "Description" "Brushed DC Motor Driver, PWM Control, 45V, 3.6A, Current limiting, HTSOP-8" (at 204.47 97.79 0) (hide yes) (show_name no) (do_not_autoplace no) (effects (font (size 1.27 1.27))))
  (pin "8")
  (pin "1")
  (pin "4")
  (pin "2")
  (pin "7")
  (pin "9")
  (pin "3")
  (pin "6")
  (pin "5"))
 (symbol
  (lib_id "Simulation_SPICE:VSIN")
  (at 76.2 83.82 0)
  (unit 1)
  (body_style 1)
  (exclude_from_sim no)
  (in_bom yes)
  (on_board yes)
  (in_pos_files yes)
  (dnp no)
  (property "Reference" "V1" (at 80.01 81.1501 0) (show_name no) (do_not_autoplace no) (effects (font (size 1.27 1.27)) (justify left)))
  (property "Value" "VSIN" (at 80.01 83.6901 0) (show_name no) (do_not_autoplace no) (effects (font (size 1.27 1.27)) (justify left)))
  (property "Footprint" "" (at 76.2 83.82 0) (hide yes) (show_name no) (do_not_autoplace no) (effects (font (size 1.27 1.27))))
  (property "Datasheet" "https://ngspice.sourceforge.io/docs/ngspice-html-manual/manual.xhtml#sec_Independent_Sources_for" (at 76.2 83.82 0) (hide yes) (show_name no) (do_not_autoplace no) (effects (font (size 1.27 1.27))))
  (property "Description" "Voltage source, sinusoidal" (at 76.2 83.82 0) (hide yes) (show_name no) (do_not_autoplace no) (effects (font (size 1.27 1.27))))
  (property "Sim.Pins" "1=+ 2=-" (at 76.2 83.82 0) (hide yes) (show_name no) (do_not_autoplace no) (effects (font (size 1.27 1.27))))
  (property "Sim.Params" "dc=0 ampl=1 f=1k ac=1" (at 80.01 86.2301 0) (hide yes) (show_name no) (do_not_autoplace no) (effects (font (size 1.27 1.27)) (justify left)))
  (property "Sim.Type" "SIN" (at 76.2 83.82 0) (hide yes) (show_name no) (do_not_autoplace no) (effects (font (size 1.27 1.27))))
  (property "Sim.Device" "V" (at 76.2 83.82 0) (hide yes) (show_name no) (do_not_autoplace no) (effects (font (size 1.27 1.27)) (justify left)))
  (property "Voltage" "15 VAC" (at 83.312 85.852 0) (show_name no) (do_not_autoplace no) (effects (font (size 1.27 1.27))))
  (pin "2")
  (pin "1"))
 (sheet_instances
  (path ""
   (page "1")))
 (embedded_fonts no))
